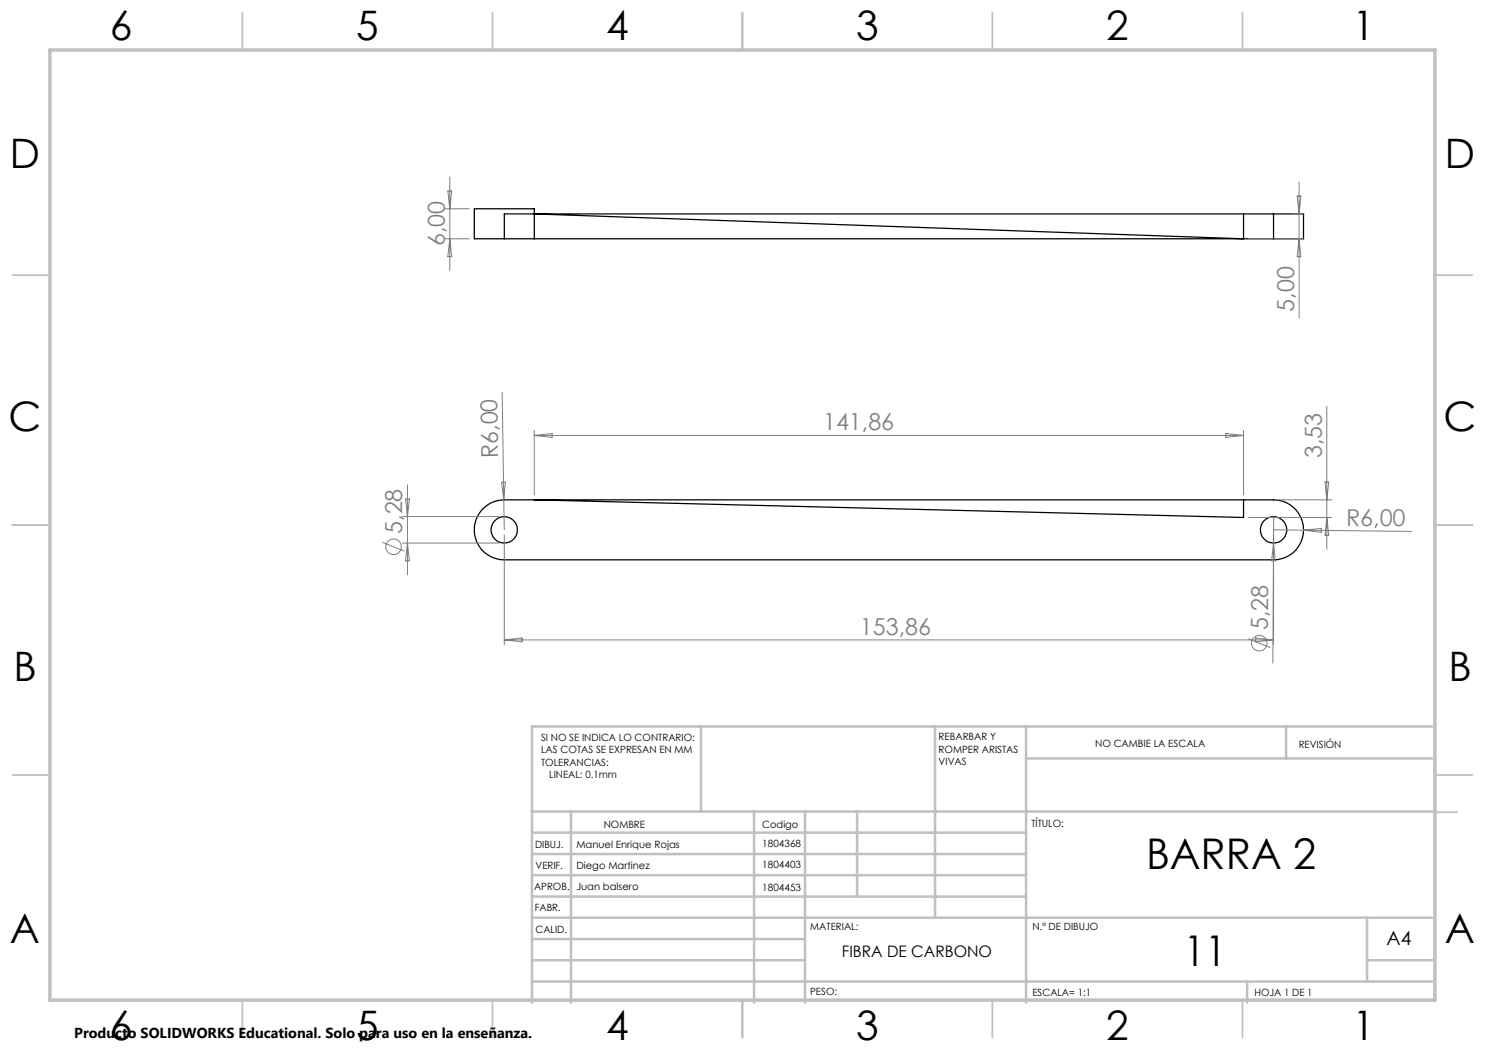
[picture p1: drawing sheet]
<svg xmlns="http://www.w3.org/2000/svg" width="297mm" height="210mm" viewBox="0 0 297 210" stroke-linecap="round" stroke-linejoin="round" font-family="sans-serif">
<g fill="none" stroke="#000" stroke-width=".25">
<path d="M100.9 47.8h-6v-6h12v6M100.9 47.8h153.8M106.9 42.8l141.8 5v-5M254.7 42.8h6v5h-6M254.7 42.8v5M254.7 42.8h-153.8v5M106.9 100l141.8 3.5v-3.5M96.3 102.1a5.9 5.9 0 0 1 4.6-2.1h153.8a6 6 0 0 1 6 6 6 6 0 0 1-6 6h-153.8a6 6 0 0 1-5.5-3.5 6 6 0 0 1 .9-6.4z"/>
<circle cx="100.9" cy="106" r="2.65"/>
<circle cx="254.7" cy="106" r="2.65"/>
</g>
<g fill="none" stroke="#808080" stroke-width=".2">
<path d="M89.6 38.2h.7l-.3 3.6zM90 35.4v18.7M259.4 39.2h.8l-.4 3.6zM259.8 36.4v27.2M89 41.8h4.8M89 47.8h4.8M90 47.8l.3 3.5h-.7zM249.7 47.8h11.1M258.3 42.8h2.5M259.8 47.8l.4 3.5h-.8zM100.4 78.4l.4 21.6M81.1 99.8h.8l-.4 3.5z"/>
<path d="M81.5 97v18M100.3 96.4h.8l-.3 3.6zM100.8 100l.1 6M106.9 86.1v12.9M106.9 87.1h141.8M106.9 87.1l3.5-.4v.8zM245.1 86.7l3.6 .4-3.6 .4zM248.7 86.1v12.9M255.7 100h10.7M265 96.4h.7l-.3 3.6zM265.4 81.3v28.5M76.5 108.5l4.4 1.7"/>
<path d="M80.5 103.3h19.3M80.5 108.6h19.3M81.5 108.6l.4 3.6h-.8zM100.9 107v22M249.7 103.5h16.7M254.7 107v22M254.7 108.6l.4 3.6h-.8zM254.7 106l27.7 .3M254.7 103.3l-.1 29.3M260.7 106l3.6-.3v.8zM265.4 103.5l.3 3.6h-.7zM100.9 128h153.8"/>
<path d="M100.9 128l3.5-.4v.8zM249.6 127.7l4.5 1.8M251.1 127.6l3.6 .4-3.6 .4z"/>
<circle cx="78.7" cy="109.4" r="1.55"/>
<circle cx="251.8" cy="128.6" r="1.55"/>
</g>
<g fill="none" stroke="#c0c0c0" stroke-width=".35">
<path d="M48.5 2.5v7.5M98.5 2.5v7.5M148.5 2.5v7.5M198.5 2.5v7.5M248.5 2.5v7.5M2.5 55h7.5M287 55h7.5M2.5 105h7.5M287 105h7.5M2.5 155h7.5M287 155h7.5M286.5 162.4h5"/>
<path d="M48.5 200v7.5M98.5 200v7.5M148.5 200v7.5M198.5 200v7.5M248.5 200v7.5"/>
</g>
<g fill="none" stroke="#c0c0c0" stroke-width=".5">
<path d="M140.2 145.3v17M187 145.3v38.2M205.2 145.3v55.2M205.2 151.7h81.2M257.2 145.3v6.4M286.4 145.3h-180v55.2M106.4 162.3h180M106.4 179.3h98.8M106.4 175h98.8M106.4 170.8h98.8M106.4 166.5h98.8M114.2 162.3v38.2"/>
<path d="M150.8 162.3v38.2M161 162.3v38.2M171.4 162.3v17M106.4 196.3h180M106.4 192h54.6M106.4 187.8h54.6M106.4 183.5h180M249.4 196.3v4.2M273.4 192h13M273.4 183.5v12.8"/>
</g>
<path d="M10 10h277v190h-277z" fill="none" stroke="#c0c0c0" stroke-width=".7"/>
<g font-size="8.5">
<text x="229.2" y="173.8">BARRA 2</text>
<text x="236.7" y="193.3">11</text>
</g>
<g font-size="8.1">
<text x="22" y="8">6</text>
<text x="71.2" y="8">5</text>
<text x="121.2" y="8">4</text>
<text x="171.2" y="8">3</text>
<text x="221.2" y="8">2</text>
<text x="270.5" y="8">1</text>
<text x="2" y="33.6">D</text>
<text x="289" y="33.6">D</text>
<text x="1.7" y="86.1">C</text>
<text x="288.7" y="86.1">C</text>
<text x="2.7" y="136.1">B</text>
<text x="289.7" y="136.1">B</text>
<text x="2" y="188.6">A</text>
<text x="289" y="188.6">A</text>
<text x="22" y="208">6</text>
<text x="71.2" y="208">5</text>
<text x="121.2" y="208">4</text>
<text x="171.2" y="208">3</text>
<text x="221.2" y="208">2</text>
<text x="270.5" y="208">1</text>
</g>
<g font-size="4.7" fill="#808080">
<text x="89" y="49.3" transform="rotate(-90 89 49.3)">6,00</text>
<text x="258.8" y="62.3" transform="rotate(-90 258.8 62.3)">5,00</text>
<text x="164.6" y="86.1">141,86</text>
<text x="99.7" y="91.6" transform="rotate(-91 99.7 91.6)">R6,00</text>
<text x="264.4" y="91.6" transform="rotate(-90 264.4 91.6)">3,53</text>
<text x="80.4" y="106.8" transform="rotate(-90 80.4 106.8)">5,28</text>
<text x="269.2" y="105.1" transform="rotate(1 269.2 105.1)">R6,00</text>
<text x="172" y="126.9">153,86</text>
<text x="253.6" y="126.1" transform="rotate(-90 253.6 126.1)">5,28</text>
</g>
<text font-size="3.9" x="277.3" y="189">A4</text>
<text font-size="3.2" x="168.4" y="191.4">FIBRA DE CARBONO</text>
<text font-size="2.9" x="14.9" y="207.6">Producto SOLIDWORKS Educational. Solo para uso en la enseñanza.</text>
<g font-size="2">
<text x="108.2" y="148.1">SI NO SE INDICA LO CONTRARIO:</text>
<text x="187.7" y="148">REBARBAR Y</text>
<text x="219" y="149.5">NO CAMBIE LA ESCALA</text>
<text x="259.7" y="149.7">REVISIÓN</text>
<text x="108.2" y="150.6">LAS COTAS SE EXPRESAN EN MM</text>
<text x="108.2" y="153.1">TOLERANCIAS:</text>
<text x="109.8" y="155.6">LINEAL: 0.1mm</text>
<text x="187.7" y="150.5">ROMPER ARISTAS</text>
<text x="187.7" y="153">VIVAS</text>
<text x="120.7" y="165.5">NOMBRE</text>
<text x="152.5" y="165.5">Codigo</text>
<text x="206.3" y="165.5">TÍTULO:</text>
<text x="107" y="169.6">DIBUJ.</text>
<text x="107.1" y="173.9">VERIF.</text>
<text x="115.3" y="173.9">Diego Martinez</text>
<text x="115.3" y="169.7">Manuel Enrique Rojas</text>
<text x="152.5" y="169.5">1804368</text>
<text x="152.5" y="173.6">1804403</text>
<text x="106.8" y="178">APROB.</text>
<text x="115.3" y="178">Juan balsero</text>
<text x="152.5" y="178.1">1804453</text>
<text x="107" y="182.3">FABR.</text>
<text x="107.1" y="186.7">CALID.</text>
<text x="162.1" y="186">MATERIAL:</text>
<text x="206.5" y="186">N.º DE DIBUJO</text>
<text x="162" y="199.1">PESO:</text>
<text x="206.5" y="199.1">ESCALA= 1:1</text>
<text x="250.9" y="199.1">HOJA 1 DE 1</text>
</g>
</svg>
